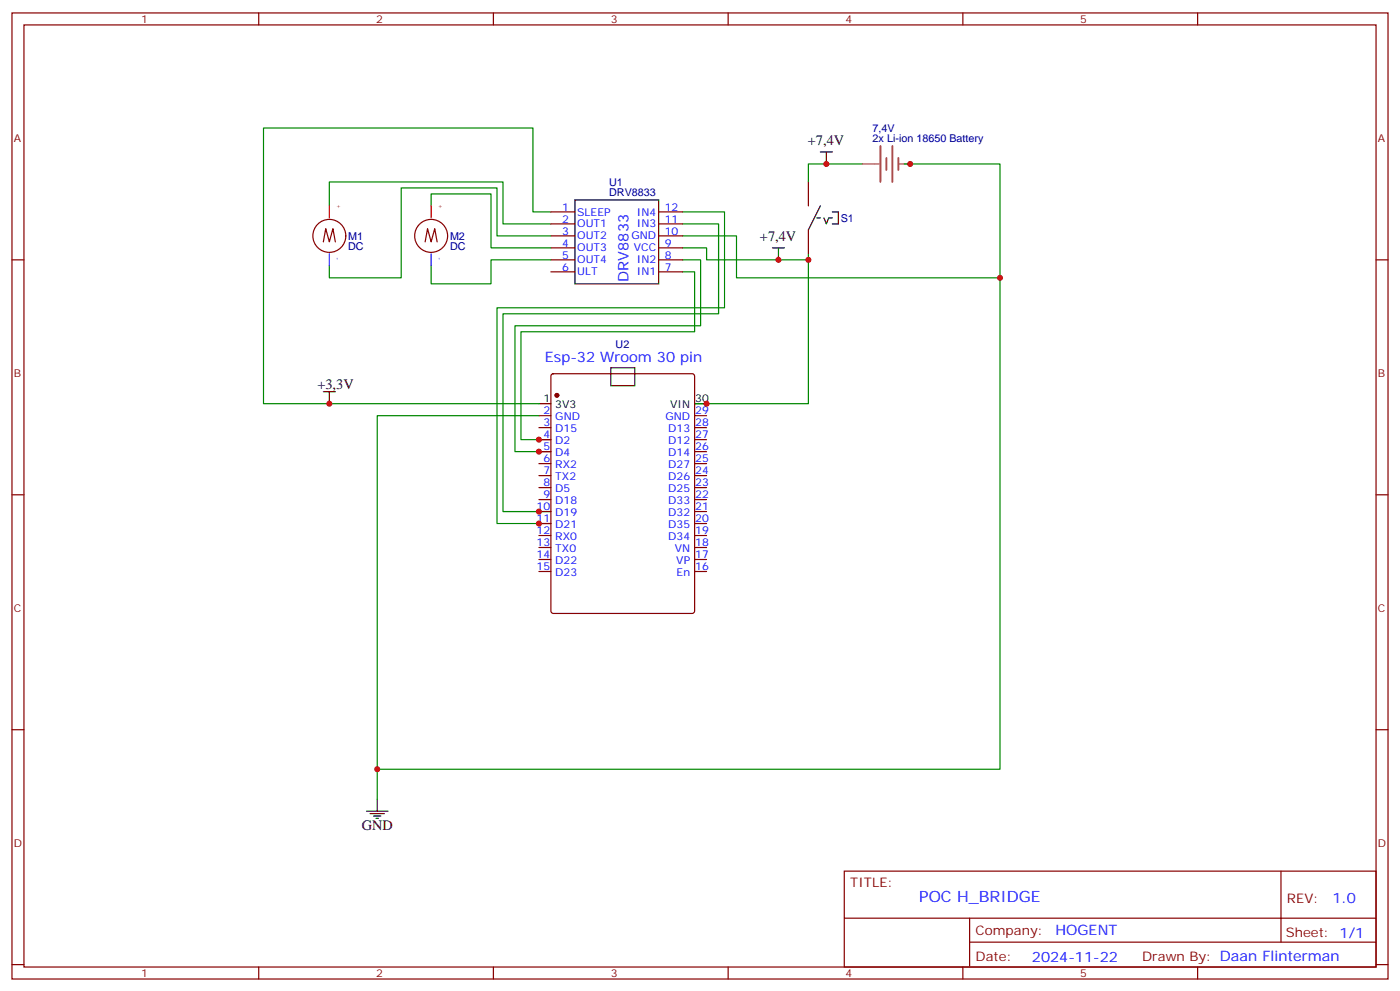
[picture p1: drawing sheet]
<svg xmlns="http://www.w3.org/2000/svg" width="412mm" height="292mm" viewBox="0 0 412 292" stroke-linecap="round" stroke-linejoin="round" font-family="sans-serif">
<g fill="none" stroke="#870000" stroke-width=".35">
<path d="M3.5 3.8h405.4v284.3h-405.4zM7.1 7.3h398.2v277.3h-398.2zM76.2 3.8v3.5M145.3 3.8v3.5M214.5 3.8v3.5M283.6 3.8v3.5M352.8 3.8v3.5M238.1 53.6v7M3.5 76.5h3.6M95.2 71.2l.8-3.9 1 3.9 1.1-3.9 .7 3.9M125.2 71.2l.7-3.9 1.1 3.9 1.1-3.9 .7 3.9M162.3 76.5h7"/>
<path d="M162.3 62.4h7M162.3 65.9h7M162.3 69.4h7M162.3 73h7M194 76.5h7.1M194 62.4h7.1M194 65.9h7.1M194 69.4h7.1M194 73h7.1M238.1 67.7v7M405.3 76.5h3.6M162.3 80h7"/>
<path d="M194 80h7.1M162.5 110.2l.5-.2h40.9l.7 .4v69.4l-.5 .7-41.1 .1-.7-.5v-69.4zM158.7 122.3h3.6M158.7 125.9h3.6M158.7 132.9h3.6M158.7 136.5h3.6M158.7 140h3.6M158.7 129.4h3.6M204.6 122.3h3.5M204.6 125.9h3.5M204.6 132.9h3.5M204.6 136.5h3.5"/>
<path d="M204.6 140h3.5M204.6 129.4h3.5M3.5 145.6h3.6M158.7 143.5h3.6M158.7 147h3.6M158.7 150.6h3.6M158.7 154.1h3.6M158.7 157.6h3.6M204.6 143.5h3.5M204.6 147h3.5M204.6 150.6h3.5M204.6 154.1h3.5"/>
<path d="M204.6 157.6h3.5M405.3 145.6h3.6M158.7 161.1h3.6M158.7 164.7h3.6M158.7 168.2h3.6M204.6 161.1h3.5M204.6 164.7h3.5M204.6 168.2h3.5M3.5 214.8h3.6M405.3 214.8h3.6M248.7 256.4h156.6v28.2h-156.6zM377.3 256.4v20.9"/>
<path d="M248.7 270.2h156.5M285.6 277.3h119.6M285.6 270.2v14.2M3.5 283.9h3.6M76.2 284.6v3.5M145.3 284.6v3.5M214.5 284.6v3.5M283.6 284.6v3.5M352.8 284.6v3.5M405.3 283.9h3.6"/>
<circle cx="97" cy="69.4" r="4.9"/>
<circle cx="127" cy="69.4" r="4.9"/>
</g>
<g fill="none" stroke="#008700" stroke-width=".35">
<path d="M254 48.3h-15.9v5.3M266.3 48.3h28.3v33.5M97 60.6v-7h51.2v12.3h14.1M127 60.6v-3.5h17.6v15.9h17.7M162.3 69.4h-15.9v-14.1h-28.2v26.5h-21.2v-3.6M162.3 76.5h-17.7v7h-17.6v-5.3M162.3 62.4h-5.3v-24.7h-79.4v81.1h81.1M201.1 69.4h15.9v12.4h77.6M201.1 62.4h12.3v28.2h-67v63.5h15.9M201.1 65.9h10.6v26.5h-63.5v58.2h14.1M201.1 76.5h5.3v19.4h-54.7v37h10.6M201.1 73h7v3.5h30"/>
<path d="M238.1 74.7v44.1h-33.5M201.1 80h3.5v17.6h-51.1v31.8h8.8M294.6 81.8v144.6h-183.5M158.7 122.3h-47.6v112.9"/>
</g>
<g fill="none" stroke="#000" stroke-width=".35">
<path d="M169.3 58.8h24.7v24.7h-24.7zM241.7 44.7h3.5M243.4 44.7v3.6M227.5 73h3.6M229.3 73v3.5M240.6 64.1h1.1M241.7 60.6l-3.6 7.1M242.7 64.1l.7 1.8 .7-1.8h1.1M245.2 62.4h1.7v3.5h-1.7M95.2 115.3h3.6M97 115.3v3.5M158.7 118.8h3.6"/>
<path d="M179.9 108.2h7.1v5.3h-7.1zM204.6 118.8h3.5M107.9 238.8h6.4M109 239.5h4.2M111.1 235.2v3.6M110.1 240.2h2.1M110.8 240.9h.7"/>
</g>
<path d="M97 74.7v3.5M127 74.7v3.5" fill="none" stroke="#00f" stroke-width=".35"/>
<path d="M97 60.6v3.5M127 60.6v3.5" fill="none" stroke="#f00" stroke-width=".35"/>
<path d="M259.3 43v10.6M261.1 46.5v3.5M262.9 43v10.6M264.6 46.5v3.5" fill="none" stroke="#a64a4a" stroke-width=".56"/>
<path d="M254 48.3h3.5M257.6 48.3h1.4M264.6 48.3h3.5" fill="none" stroke="#a64a4a" stroke-width=".35"/>
<circle cx="164" cy="116.3" r=".53" fill="#870000" stroke="#870000" stroke-width=".35"/>
<g fill="#c00">
<circle cx="158.8" cy="154.1" r=".88"/>
<circle cx="158.8" cy="150.6" r=".88"/>
<circle cx="158.8" cy="132.9" r=".88"/>
<circle cx="208.1" cy="118.8" r=".88"/>
<circle cx="158.8" cy="129.4" r=".88"/>
<circle cx="97" cy="118.8" r=".88"/>
<circle cx="229.3" cy="76.5" r=".88"/>
<circle cx="238.1" cy="76.5" r=".88"/>
<circle cx="243.4" cy="48.3" r=".88"/>
<circle cx="294.6" cy="81.8" r=".88"/>
<circle cx="111.1" cy="226.4" r=".88"/>
<circle cx="268.1" cy="48.3" r=".88"/>
</g>
<text font-size="4.6" fill="#00f" x="270.8" y="265.4">POC H_BRIDGE</text>
<g font-size="4.2">
<text x="238" y="42.6">+7,4V</text>
<text x="223.9" y="70.8">+7,4V</text>
<text x="93.5" y="114.6">+3,3V</text>
<text x="106.5" y="244.4">GND</text>
</g>
<g font-size="4.2" fill="#00f">
<text x="185.1" y="82.9" transform="rotate(-90 185.1 82.9)">DRV8833</text>
<text x="160.5" y="106.5">Esp-32 Wroom 30 pin</text>
<text x="392.5" y="265.7">1.0</text>
<text x="310.9" y="275.2">HOGENT</text>
<text x="304" y="283">2024-11-22</text>
</g>
<g font-size="3.9" fill="#800">
<text x="250.5" y="261">TITLE:</text>
<text x="379.1" y="265.7">REV:</text>
<text x="287.4" y="275.2">Company:</text>
<text x="378.7" y="275.8">Sheet: 1/1</text>
<text x="287.4" y="282.9">Date:</text>
<text x="336.4" y="282.9">Drawn By: Daan Flinterman</text>
</g>
<g font-size="3.2" fill="#800">
<text x="41.6" y="6.8">1</text>
<text x="110.8" y="6.8">2</text>
<text x="179.9" y="6.8">3</text>
<text x="249.1" y="6.8">4</text>
<text x="318.2" y="6.8">5</text>
<text x="4.1" y="41.9">A</text>
<text x="405.9" y="41.9">A</text>
<text x="4.1" y="111.1">B</text>
<text x="405.9" y="111.1">B</text>
<text x="4.1" y="180.2">C</text>
<text x="405.9" y="180.2">C</text>
<text x="4.1" y="249.3">D</text>
<text x="405.9" y="249.3">D</text>
<text x="41.6" y="287.6">1</text>
<text x="110.8" y="287.6">2</text>
<text x="179.9" y="287.6">3</text>
<text x="249.1" y="287.6">4</text>
<text x="318.2" y="287.6">5</text>
</g>
<g font-size="3.2" fill="#000080">
<text x="257.1" y="41.9">2x Li-ion 18650 Battery</text>
<text x="257.1" y="38.8">7,4V</text>
<text x="179.4" y="57.8">DRV8833</text>
<text x="179.4" y="54.8">U1</text>
<text x="247.6" y="65.3">S1</text>
<text x="102.6" y="70.6">M1</text>
<text x="132.6" y="70.6">M2</text>
<text x="102.6" y="73.7">DC</text>
<text x="132.6" y="73.7">DC</text>
<text x="181.3" y="102.4">U2</text>
</g>
<g font-size="3.2" fill="#00f">
<text x="165.6" y="62">1</text>
<text x="165.6" y="65.5">2</text>
<text x="170" y="63.4">SLEEP</text>
<text x="187.6" y="63.4">IN4</text>
<text x="195.8" y="65.5">11</text>
<text x="195.8" y="62">12</text>
<text x="165.6" y="69.1">3</text>
<text x="170" y="67">OUT1</text>
<text x="170" y="70.5">OUT2</text>
<text x="186" y="70.5">GND</text>
<text x="187.6" y="67">IN3</text>
<text x="195.8" y="69.1">10</text>
<text x="165.6" y="72.6">4</text>
<text x="165.6" y="76.1">5</text>
<text x="170" y="74">OUT3</text>
<text x="170" y="77.5">OUT4</text>
<text x="186.7" y="74">VCC</text>
<text x="187.6" y="77.5">IN2</text>
<text x="195.8" y="76.1">8</text>
<text x="195.8" y="72.6">9</text>
<text x="165.6" y="79.7">6</text>
<text x="170" y="81.1">ULT</text>
<text x="187.6" y="81.1">IN1</text>
<text x="195.8" y="79.7">7</text>
<text x="160.1" y="122">2</text>
<text x="160.1" y="125.5">3</text>
<text x="163.6" y="123.8">GND</text>
<text x="196" y="123.8">GND</text>
<text x="204.8" y="125.5">28</text>
<text x="204.8" y="122">29</text>
<text x="160.1" y="129">4</text>
<text x="163.6" y="127.3">D15</text>
<text x="163.6" y="130.8">D2</text>
<text x="196.8" y="130.8">D12</text>
<text x="196.8" y="127.3">D13</text>
<text x="204.8" y="129">27</text>
<text x="160.1" y="132.6">5</text>
<text x="160.1" y="136.1">6</text>
<text x="163.6" y="134.3">D4</text>
<text x="163.6" y="137.9">RX2</text>
<text x="196.8" y="137.9">D27</text>
<text x="196.8" y="134.3">D14</text>
<text x="204.8" y="136.1">25</text>
<text x="204.8" y="132.6">26</text>
<text x="160.1" y="139.6">7</text>
<text x="160.1" y="143.2">8</text>
<text x="163.6" y="141.4">TX2</text>
<text x="196.8" y="141.4">D26</text>
<text x="204.8" y="143.2">23</text>
<text x="204.8" y="139.6">24</text>
<text x="160.1" y="146.7">9</text>
<text x="163.6" y="144.9">D5</text>
<text x="163.6" y="148.4">D18</text>
<text x="196.8" y="148.4">D33</text>
<text x="196.8" y="144.9">D25</text>
<text x="204.8" y="146.7">22</text>
<text x="158.1" y="150.2">10</text>
<text x="158.1" y="153.7">11</text>
<text x="163.6" y="152">D19</text>
<text x="163.6" y="155.5">D21</text>
<text x="196.8" y="155.5">D35</text>
<text x="196.8" y="152">D32</text>
<text x="204.8" y="153.7">20</text>
<text x="204.8" y="150.2">21</text>
<text x="158.1" y="157.3">12</text>
<text x="158.1" y="160.8">13</text>
<text x="163.6" y="159">RX0</text>
<text x="196.8" y="159">D34</text>
<text x="204.8" y="160.8">18</text>
<text x="204.8" y="157.3">19</text>
<text x="158.1" y="164.3">14</text>
<text x="158.1" y="167.9">15</text>
<text x="163.6" y="162.6">TX0</text>
<text x="163.6" y="166.1">D22</text>
<text x="198.8" y="162.6">VN</text>
<text x="199.2" y="166.1">VP</text>
<text x="204.8" y="164.3">17</text>
<text x="204.8" y="167.9">16</text>
<text x="163.6" y="169.6">D23</text>
<text x="199.3" y="169.6">En</text>
</g>
<g font-size="3.2">
<text x="160.1" y="118.5">1</text>
<text x="204.8" y="118.5">30</text>
<text x="163.6" y="120.2">3V3</text>
<text x="197.4" y="120.2">VIN</text>
</g>
<g font-size="1.8" fill="#f00">
<text x="100.2" y="61.6" transform="rotate(-90 100.2 61.6)">+</text>
<text x="130.2" y="61.6" transform="rotate(-90 130.2 61.6)">+</text>
</g>
<g font-size="1.8" fill="#00f">
<text x="99.8" y="76.6" transform="rotate(-90 99.8 76.6)">-</text>
<text x="129.8" y="76.6" transform="rotate(-90 129.8 76.6)">-</text>
</g>
</svg>
